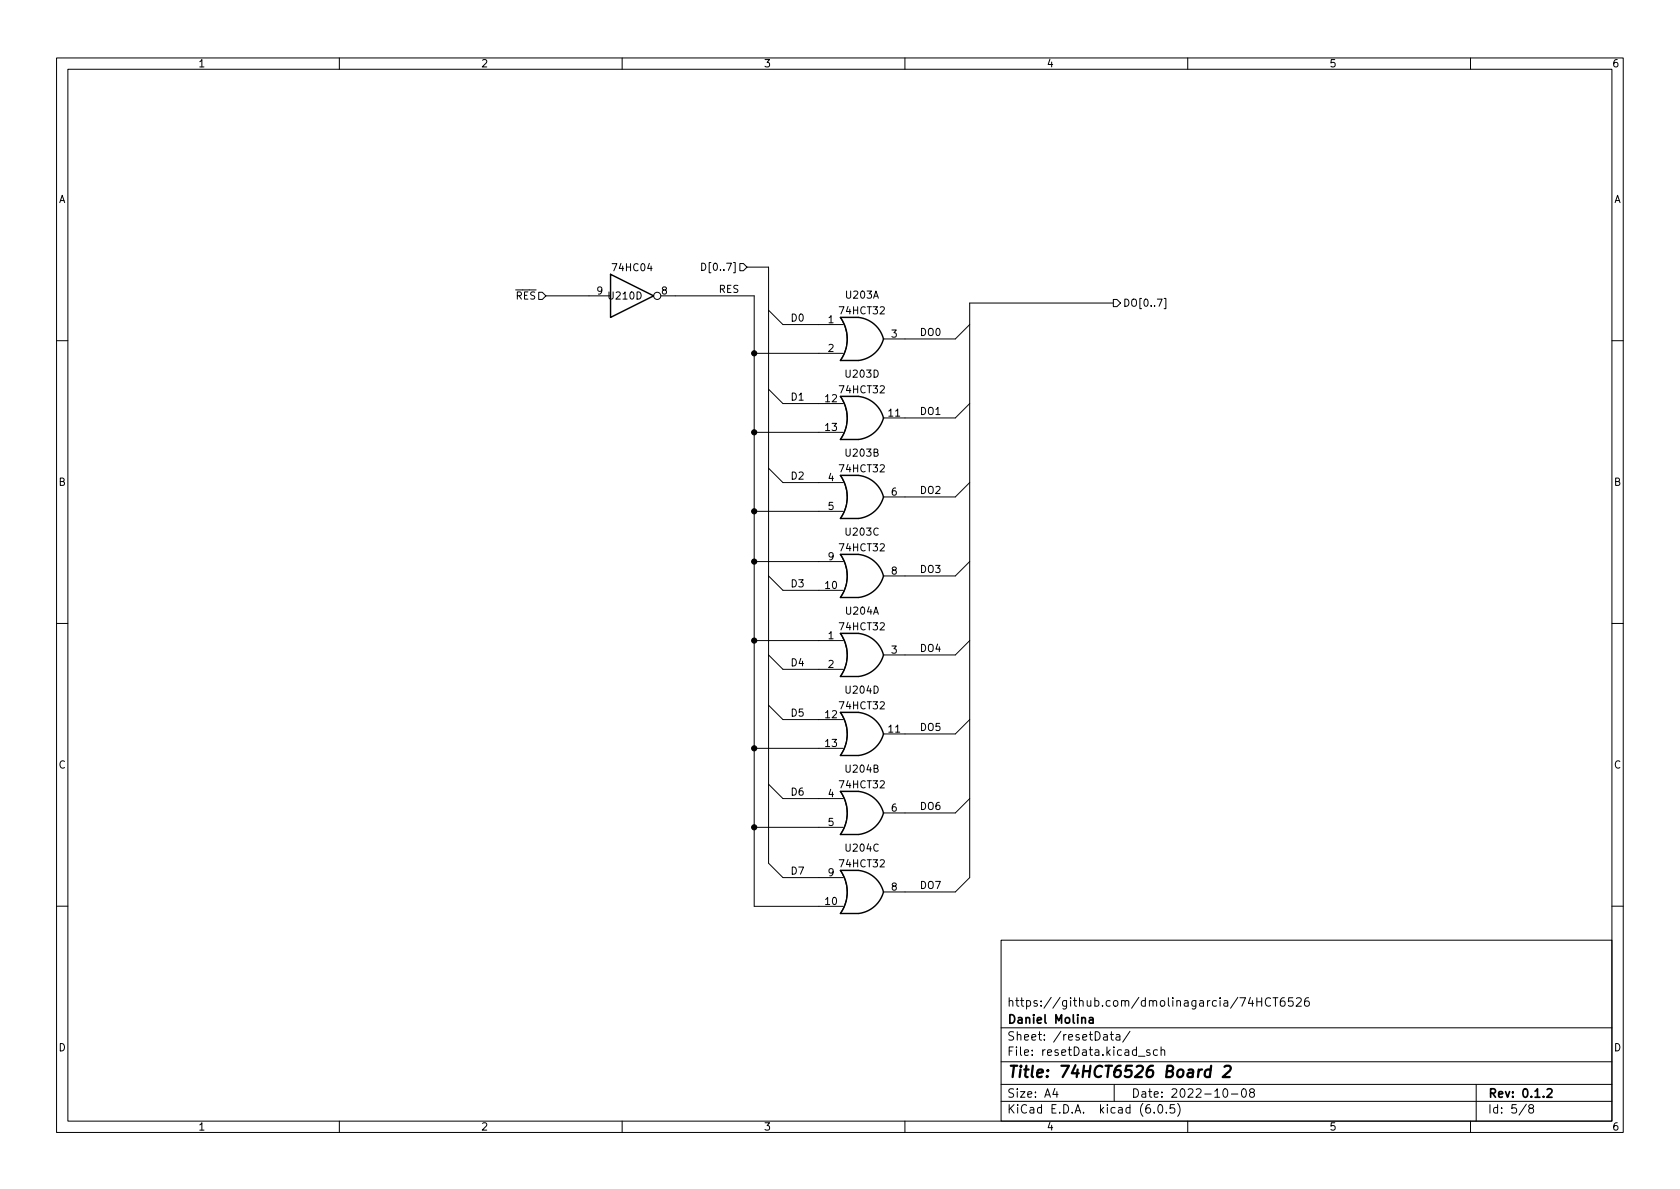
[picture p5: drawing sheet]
<svg xmlns="http://www.w3.org/2000/svg" width="297mm" height="210mm" viewBox="0 0 297 210" stroke-linecap="round" stroke-linejoin="round" font-family="sans-serif">
<g fill="none" stroke="#000" stroke-width=".18">
<path d="M10 10.2h277v190.1h-277zM12 12.2h273v186.1h-273zM60 10.2v2M110 10.2v2M160 10.2v2M210 10.2v2M260 10.2v2M95.2 51.7h.7l.6 .6-.6 .7h-.7zM96.5 52.3h11.4M116.8 52.3h16.5v108h15.8M124.1 46.5a.64 .64 0 0 1 .7 .7 .64 .64 0 0 1-.7 .6zM130.8 46.6h.6l.7 .6-.7 .7h-.6z"/>
<path d="M132.1 47.2h3.8v105.4l2.5 2.6h10.7M135.9 54.9l2.5 2.5h10.7M151.8 56.1h-3.2a6.6 6.6 0 0 1 0 7.6h3.2M171.4 57.4l-2.5 2.5h-12.7M196.8 53h.7l.6 .6-.6 .6h-.7zM196.8 53.6h-25.4v101.6l-2.5 2.5h-12.7M205.8 52.8h.3v1.8h-.3M10 60.2h2M133.3 62.5h15.8M133.3 76.4h15.8M135.9 68.8l2.5 2.6h10.7M151.8 70.1h-3.2a6.6 6.6 0 0 1 0 7.6h3.2"/>
<path d="M171.4 71.4l-2.5 2.5h-12.7M285 60.2h2M133.3 99.3h15.8M133.3 90.4h15.8M135.9 82.8l2.5 2.5h10.7M151.8 98h-3.2a6.6 6.6 0 0 1 0 7.7h3.2M151.8 84.1h-3.2a6.6 6.6 0 0 1 0 7.6h3.2M171.4 99.3l-2.5 2.5h-12.7M171.4 85.3l-2.5 2.6h-12.7M10 110.2h2M133.3 113.3h15.8M135.9 115.8l2.5 2.6h10.7"/>
<path d="M135.9 101.8l2.5 2.6h10.7M151.8 112h-3.2a6.6 6.6 0 0 1 0 7.6h3.2M171.4 113.3l-2.5 2.5h-12.7M285 110.2h2M133.3 132.3h15.8M135.9 124.7l2.5 2.5h10.7M135.9 138.7l2.5 2.5h10.7M151.8 126h-3.2a6.6 6.6 0 0 1 0 7.6h3.2M151.8 139.9h-3.2a6.6 6.6 0 0 1 0 7.7h3.2M171.4 127.2l-2.5 2.6h-12.7M133.3 146.3h15.8M151.8 153.9h-3.2a6.6 6.6 0 0 1 0 7.6h3.2"/>
<path d="M171.4 141.2l-2.5 2.6h-12.7M10 160.2h2M177 166.3h108v32h-108zM221.1 176.4l-.4 1h.9M221.4 176.9v1M222.2 176.4v1.5M222.2 177.1h.9M223.1 176.4v1.5M224.6 176.6a.6 .6 0 0 0-.7 0 .6 .6 0 0 0-.2 .7 .56 .56 0 0 0 .3 .6 .56 .56 0 0 0 .6-.1M225.1 176.4h.8M225.5 176.4v1.5M227.1 176.4a.59 .59 0 0 0-.7 .7v.5l.1 .3h.4l.2-.1 .1-.5-.1-.2-.5-.1-.2 .3"/>
<path d="M228.6 176.4h-.7l-.1 .7 .2-.1 .5 .1 .1 .2v.5l-.2 .1-.6-.1M229.2 176.6l.6-.2 .2 .2 .1 .3-1 1h1M231.4 176.4a.59 .59 0 0 0-.8 .7v.5l.2 .3h.4l.2-.1 .1-.5-.1-.2-.5-.1-.3 .3M285 160.2h2M60 198.3v2M110 198.3v2M160 198.3v2M177 194.8h108M177 191.8h108M177 187.8h108M177 181.8h108M186.5 192.5l-.4 1h1"/>
<path d="M186.9 193v1M195.1 183h.6l.1 .9M195.8 183.3l-.5 .1a.29 .29 0 0 0-.2 .2 .29 .29 0 0 0 .2 .3h.5M196.3 182.9h.6M196.5 182.4v1.3l.4 .2M197 191.8v3M197.4 183h.5l.1 .9M198 183.3l-.5 .1a.29 .29 0 0 0-.2 .2 .29 .29 0 0 0 .2 .3h.5M199.8 182.4l-1.3 1.9M201.3 186.8h1.1M203.3 185.7l-.4-.1-.2 .2 .1 .3 .5 .1v.4h-.6M204.1 196.7v.1"/>
<path d="M204.6 185.7l-.4-.1-.3 .3v.4l.2 .3h.5M204.9 195.4l.2-.1a.81 .81 0 0 1 .6 .7 .81 .81 0 0 1-.3 .8h-.2a.81 .81 0 0 1-.6-.6 .81 .81 0 0 1 .3-.8zM205.3 185.8l.2-.2 .4 .1v.9M205.3 185.1v1.5M206.2 196.7v.1M207.6 195.3h-.7v.7l.2-.1 .5 .1 .1 .2-.1 .5-.2 .1-.5-.1M208.2 195.1a1.72 1.72 0 0 1 0 2.3M210 198.3v2M216.4 192.6l.2-.1a.81 .81 0 0 1 .6 .7 .81 .81 0 0 1-.3 .8h-.2a.81 .81 0 0 1-.6-.6 .81 .81 0 0 1 .3-.8zM217.7 193.5h1.2M219.7 192.6l.2-.1a.81 .81 0 0 1 .5 .7 .81 .81 0 0 1-.3 .8h-.1a.81 .81 0 0 1-.6-.6 .81 .81 0 0 1 .3-.8zM221.2 193.2l-.3-.3 .1-.2 .2-.2 .4 .1 .2 .2-.1 .2-.6 .2-.2 .3 .1 .4 .2 .1h.4l.2-.3-.1-.4-.2-.1"/>
<path d="M260 198.3v2M261 191.8v6.5M269.9 195.3l-1.3 1.9M270.6 196l-.3-.3 .1-.2 .2-.2 .4 .1 .2 .2-.1 .2-.7 .2-.1 .3v.2l.3 .3h.4l.2-.3-.1-.4-.2-.1"/>
<circle cx="116.2" cy="52.3" r=".63"/>
</g>
<path d="M192.6 180h.6l.1 .9M193.3 180.3l-.5 .1a.29 .29 0 0 0-.3 .2 .29 .29 0 0 0 .3 .3h.5M273.6 192.7l.5-.2 .2 .2 .1 .3-.9 1h.9" fill="none" stroke="#000" stroke-width=".3"/>
<path d="M214 189.2a.66 .66 0 0 0-.9 .3l-.1 .6 .1 .3 .2 .1 .6-.1M214.1 188.5l-.2 2M216.5 188.7l.3-.2h.5a.45 .45 0 0 1 .3 .5l-.1 .3-1.3 1.2h1.2" fill="none" stroke="#000" stroke-width=".4"/>
<g fill="none" stroke="#000" stroke-width=".25">
<path d="M107.9 48.5l7.7 3.8-7.7 3.8zM151.8 56.1h-3.2a6.6 6.6 0 0 1 0 7.6h3.2M151.8 56.1a5.1 5.1 0 0 1 4.4 3.8 5.2 5.2 0 0 1-4.4 3.8M151.8 70.1h-3.2a6.6 6.6 0 0 1 0 7.6h3.2M151.8 70.1a5.1 5.1 0 0 1 4.4 3.8 5.2 5.2 0 0 1-4.4 3.8M151.8 98h-3.2a6.6 6.6 0 0 1 0 7.7h3.2M151.8 84.1h-3.2a6.6 6.6 0 0 1 0 7.6h3.2M151.8 98a5.1 5.1 0 0 1 4.4 3.9 5.2 5.2 0 0 1-4.4 3.8M151.8 84.1a5.1 5.1 0 0 1 4.4 3.8 5.2 5.2 0 0 1-4.4 3.8M151.8 112h-3.2a6.6 6.6 0 0 1 0 7.6h3.2M151.8 112a5.1 5.1 0 0 1 4.4 3.8 5.2 5.2 0 0 1-4.4 3.8M151.8 126h-3.2a6.6 6.6 0 0 1 0 7.6h3.2"/>
<path d="M151.8 139.9l-3.2 .1a6.6 6.6 0 0 1 0 7.6h3.2M151.8 126a5.1 5.1 0 0 1 4.4 3.8 5.2 5.2 0 0 1-4.4 3.8M151.8 139.9a5.1 5.1 0 0 1 4.4 3.9 5.2 5.2 0 0 1-4.4 3.8M151.8 153.9h-3.2a6.6 6.6 0 0 1 0 7.6M151.8 153.9a5.1 5.1 0 0 1 4.4 3.8 5.2 5.2 0 0 1-4.4 3.8M148.6 161.5h3.2"/>
</g>
<g fill="#000" stroke="#000" stroke-width=".18">
<circle cx="133.3" cy="62.5" r=".46"/>
<circle cx="133.3" cy="76.4" r=".46"/>
<circle cx="133.3" cy="99.3" r=".46"/>
<circle cx="133.3" cy="90.4" r=".46"/>
<circle cx="133.3" cy="113.3" r=".46"/>
<circle cx="133.3" cy="132.3" r=".46"/>
<circle cx="133.3" cy="146.3" r=".46"/>
</g>
<text font-size="2.8" x="178" y="190.6">Title: 74HCT6526 Board 2</text>
<g font-size="2.1">
<text x="178" y="178">https://github.com/dmolinagarcia/74HCT6526</text>
<text x="178" y="184">Sheet: /resetData/</text>
<text x="178" y="181">Daniel Molina</text>
<text x="178" y="186.7">File: resetData.kicad_sch</text>
<text x="178" y="196.9">KiCad E.D.A. kicad (6.0.5)</text>
<text x="178" y="194.1">Size: A4</text>
<text x="200" y="194.1">Date: 2022-10-08</text>
<text x="263" y="194.1">Rev: 0.1.2</text>
<text x="263" y="196.9">Id: 5/8</text>
</g>
<g font-size="1.8">
<text x="35" y="11.9">1</text>
<text x="85" y="11.9">2</text>
<text x="135" y="11.9">3</text>
<text x="185" y="11.9">4</text>
<text x="235" y="11.9">5</text>
<text x="285" y="11.9">6</text>
<text x="10.3" y="35.9">A</text>
<text x="285.3" y="35.9">A</text>
<text x="108.5" y="48">74HC04</text>
<text x="125" y="47.9">D[0..7]</text>
<text x="89.9" y="53">~{RES}</text>
<text x="105.6" y="52.1">9</text>
<text x="107.7" y="53">U210D</text>
<text x="117" y="52.1">8</text>
<text x="127" y="51.8">RES</text>
<text x="149.6" y="52.8">U203A</text>
<text x="139.7" y="56.9">D0</text>
<text x="146.4" y="57.1">1</text>
<text x="148.6" y="55.6">74HCT32</text>
<text x="157.6" y="59.7">3</text>
<text x="162.6" y="59.4">DO0</text>
<text x="198.5" y="54.2">DO[0..7]</text>
<text x="146.4" y="62.2">2</text>
<text x="139.7" y="70.8">D1</text>
<text x="146" y="71.1">12</text>
<text x="148.6" y="69.5">74HCT32</text>
<text x="149.6" y="66.8">U203D</text>
<text x="146" y="76.2">13</text>
<text x="157.1" y="73.7">11</text>
<text x="162.6" y="73.4">DO1</text>
<text x="148.6" y="83.5">74HCT32</text>
<text x="149.6" y="80.7">U203B</text>
<text x="10.3" y="85.9">B</text>
<text x="139.7" y="84.8">D2</text>
<text x="146.4" y="85.1">4</text>
<text x="157.6" y="87.6">6</text>
<text x="162.6" y="87.3">DO2</text>
<text x="285.3" y="85.9">B</text>
<text x="146.4" y="90.2">5</text>
<text x="149.6" y="94.7">U203C</text>
<text x="146.4" y="99.1">9</text>
<text x="148.6" y="97.5">74HCT32</text>
<text x="157.6" y="101.6">8</text>
<text x="162.6" y="101.3">DO3</text>
<text x="139.7" y="103.8">D3</text>
<text x="146" y="104.1">10</text>
<text x="146.4" y="113">1</text>
<text x="148.6" y="111.5">74HCT32</text>
<text x="149.6" y="108.7">U204A</text>
<text x="139.7" y="117.8">D4</text>
<text x="146.4" y="118.1">2</text>
<text x="157.6" y="115.6">3</text>
<text x="162.6" y="115.3">DO4</text>
<text x="148.6" y="125.4">74HCT32</text>
<text x="149.6" y="122.6">U204D</text>
<text x="139.7" y="126.7">D5</text>
<text x="146" y="127">12</text>
<text x="157.1" y="129.5">11</text>
<text x="162.6" y="129.2">DO5</text>
<text x="10.3" y="135.9">C</text>
<text x="146" y="132.1">13</text>
<text x="149.6" y="136.6">U204B</text>
<text x="285.3" y="135.9">C</text>
<text x="139.7" y="140.7">D6</text>
<text x="146.4" y="141">4</text>
<text x="148.6" y="139.4">74HCT32</text>
<text x="157.6" y="143.5">6</text>
<text x="162.6" y="143.2">DO6</text>
<text x="146.4" y="146">5</text>
<text x="139.7" y="154.6">D7</text>
<text x="146.4" y="154.9">9</text>
<text x="148.6" y="153.4">74HCT32</text>
<text x="149.6" y="150.6">U204C</text>
<text x="146" y="160">10</text>
<text x="157.6" y="157.5">8</text>
<text x="162.6" y="157.2">DO7</text>
<text x="10.3" y="185.9">D</text>
<text x="285.3" y="185.9">D</text>
<text x="35" y="199.9">1</text>
<text x="85" y="199.9">2</text>
<text x="135" y="199.9">3</text>
<text x="185" y="199.9">4</text>
<text x="235" y="199.9">5</text>
<text x="285" y="199.9">6</text>
</g>
</svg>
